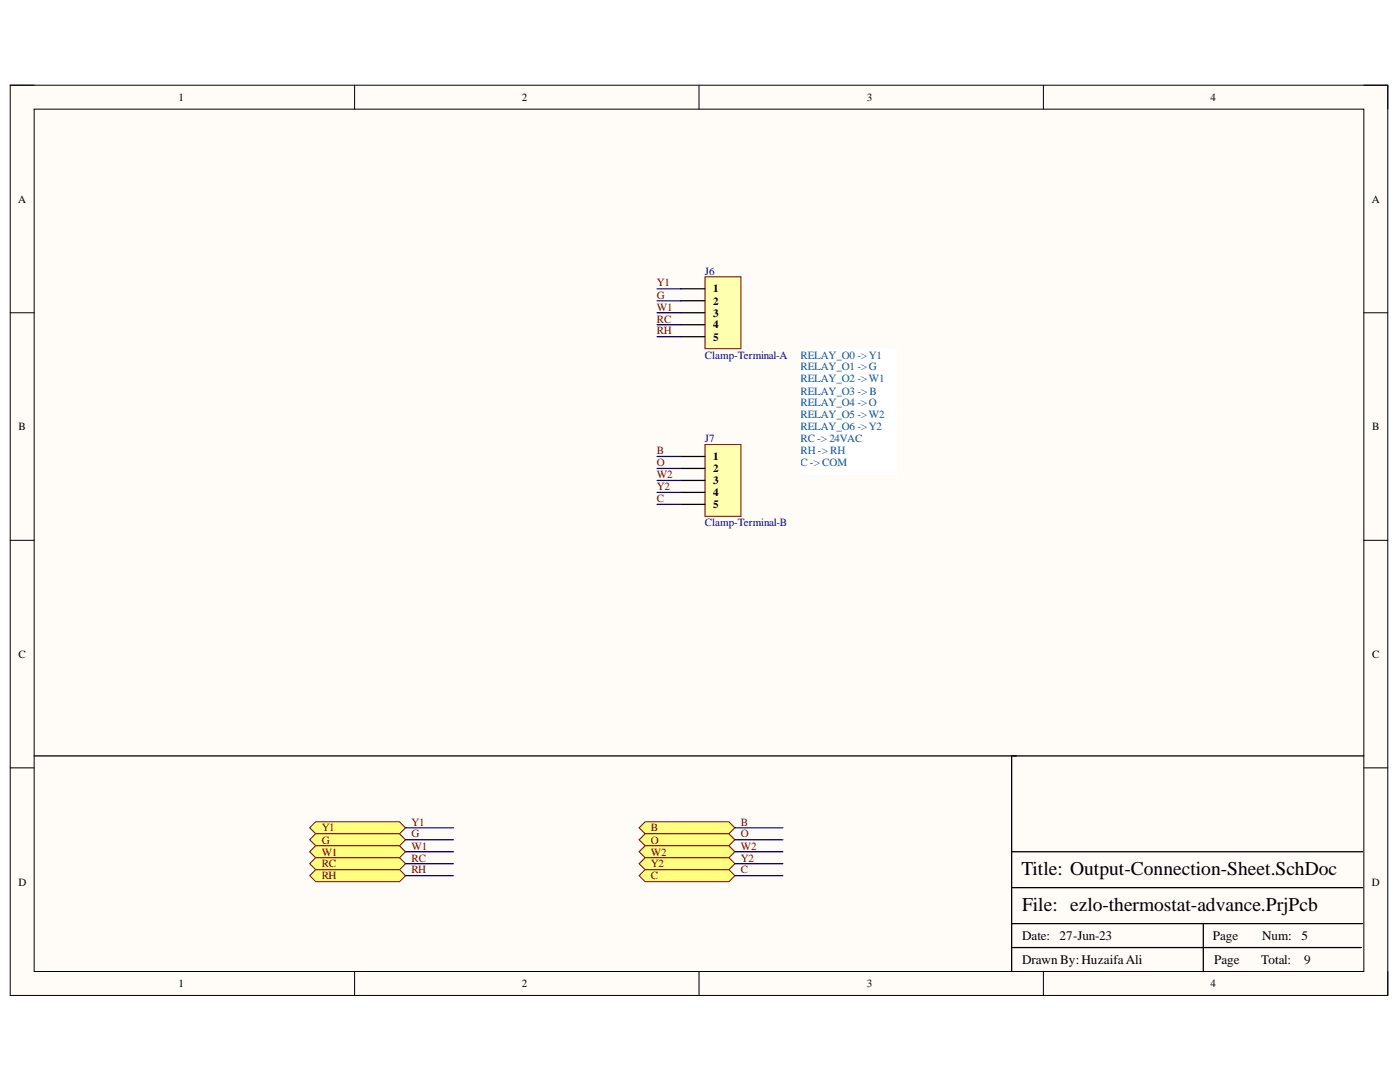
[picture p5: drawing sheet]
<svg xmlns="http://www.w3.org/2000/svg" width="279mm" height="216mm" viewBox="0 0 279 216" stroke-linecap="round" stroke-linejoin="round" font-family="sans-serif">
<path d="M2 17h275v181.6h-275z" fill-rule="evenodd" fill="#fffcf8"/>
<path d="M2 17h275v181.6h-275z" fill="none" stroke="#000" stroke-width=".2"/>
<path d="M6.8 21.8h265.4v172.1h-265.4z" fill-rule="evenodd" fill="#fffcf8"/>
<g fill="none" stroke="#000" stroke-width=".2">
<path d="M2 17h4.8M70.8 17v4.8M139.5 17v4.8M208.2 17v4.8M272.2 17h4.8v4.8M6.8 21.8h265.4v172.1h-265.4zM2 62.4h4.8M272.2 62.4h4.8M2 107.8h4.8M272.2 107.8h4.8M2 153.2h4.8M272.2 153.2h4.8"/>
<path d="M70.8 193.9v4.7M139.5 193.9v4.7M208.2 193.9v4.7M277 193.9v4.7"/>
</g>
<path d="M6.8 150.8h265.4M201.9 150.8v43.1M201.9 177.1h70M201.9 170h70M201.9 189.1h69.8M201.9 184.3h70M240.1 184.3v9.6" fill="none" stroke="#000" stroke-width=".25"/>
<path d="M61.8 165.2l1.2-1.2h16.7l1.2 1.2-1.2 1.2h-16.7z" fill-rule="evenodd" fill="#ffff80"/>
<path d="M61.8 165.2l1.2-1.2h16.7l1.2 1.2-1.2 1.2h-16.7z" fill="none" stroke="#800000" stroke-width=".2"/>
<path d="M63 166.4h16.7l1.2 1.2-1.2 1.2h-16.7l-1.2-1.2z" fill-rule="evenodd" fill="#ffff80"/>
<path d="M63 166.4h16.7l1.2 1.2-1.2 1.2h-16.7l-1.2-1.2z" fill="none" stroke="#800000" stroke-width=".2"/>
<path d="M61.8 170l1.2-1.2h16.7l1.2 1.2-1.2 1.1h-16.7z" fill-rule="evenodd" fill="#ffff80"/>
<path d="M61.8 170l1.2-1.2h16.7l1.2 1.2-1.2 1.1h-16.7z" fill="none" stroke="#800000" stroke-width=".2"/>
<path d="M61.8 172.3l1.2-1.2h16.7l1.2 1.2-1.2 1.2h-16.7z" fill-rule="evenodd" fill="#ffff80"/>
<path d="M61.8 172.3l1.2-1.2h16.7l1.2 1.2-1.2 1.2h-16.7z" fill="none" stroke="#800000" stroke-width=".2"/>
<path d="M61.8 174.7l1.2-1.2h16.7l1.2 1.2-1.2 1.2h-16.7z" fill-rule="evenodd" fill="#ffff80"/>
<path d="M61.8 174.7l1.2-1.2h16.7l1.2 1.2-1.2 1.2h-16.7z" fill="none" stroke="#800000" stroke-width=".2"/>
<path d="M127.5 165.2l1.2-1.2h16.8l1.2 1.2-1.2 1.2h-16.8z" fill-rule="evenodd" fill="#ffff80"/>
<path d="M127.5 165.2l1.2-1.2h16.8l1.2 1.2-1.2 1.2h-16.8z" fill="none" stroke="#800000" stroke-width=".2"/>
<path d="M128.7 166.4h16.8l1.2 1.2-1.2 1.2h-16.8l-1.2-1.2z" fill-rule="evenodd" fill="#ffff80"/>
<path d="M128.7 166.4h16.8l1.2 1.2-1.2 1.2h-16.8l-1.2-1.2z" fill="none" stroke="#800000" stroke-width=".2"/>
<path d="M127.5 170l1.2-1.2h16.8l1.2 1.2-1.2 1.1h-16.8z" fill-rule="evenodd" fill="#ffff80"/>
<path d="M127.5 170l1.2-1.2h16.8l1.2 1.2-1.2 1.1h-16.8z" fill="none" stroke="#800000" stroke-width=".2"/>
<path d="M127.5 172.3l1.2-1.2h16.8l1.2 1.2-1.2 1.2h-16.8z" fill-rule="evenodd" fill="#ffff80"/>
<path d="M127.5 172.3l1.2-1.2h16.8l1.2 1.2-1.2 1.2h-16.8z" fill="none" stroke="#800000" stroke-width=".2"/>
<path d="M127.5 174.7l1.2-1.2h16.8l1.2 1.2-1.2 1.2h-16.8z" fill-rule="evenodd" fill="#ffff80"/>
<path d="M127.5 174.7l1.2-1.2h16.8l1.2 1.2-1.2 1.2h-16.8z" fill="none" stroke="#800000" stroke-width=".2"/>
<path d="M159.8 69.6h19.1v25.1h-19.1z" fill-rule="evenodd" fill="#fff"/>
<path d="M159.8 69.6h19.1v25.1h-19.1z" fill="none" stroke="#fff" stroke-width=".2"/>
<path d="M140.7 55.2h7.2v14.4h-7.2z" fill-rule="evenodd" fill="#ffffb0"/>
<path d="M140.7 55.2h7.2v14.4h-7.2z" fill="none" stroke="#800000" stroke-width=".2"/>
<path d="M135.9 57.6h4.8M135.9 60h4.8M135.9 62.4h4.8M135.9 64.8h4.8M135.9 67.2h4.8" fill="none" stroke="#000" stroke-width=".25"/>
<path d="M140.7 88.7h7.2v14.3h-7.2z" fill-rule="evenodd" fill="#ffffb0"/>
<path d="M140.7 88.7h7.2v14.3h-7.2z" fill="none" stroke="#800000" stroke-width=".2"/>
<path d="M135.9 91.1h4.8M135.9 93.5h4.8M135.9 95.9h4.8M135.9 98.3h4.8M135.9 100.6h4.8" fill="none" stroke="#000" stroke-width=".25"/>
<g fill="none" stroke="#000080" stroke-width=".25">
<path d="M131.1 57.6h4.8M131.1 60h4.8M131.1 62.4h4.8M131.1 64.8h4.8M131.1 67.2h4.8M131.1 91.1h4.8M131.1 93.5h4.8M131.1 95.9h4.8M131.1 98.3h4.8M131.1 100.6h4.8M80.9 165.2h9.6M80.9 167.6h9.6"/>
<path d="M80.9 170h9.6M80.9 172.3h9.6M80.9 174.7h9.6M146.7 165.2h9.5M146.7 167.6h9.5M146.7 170h9.5M146.7 172.3h9.5M146.7 174.7h9.5"/>
</g>
<g font-size="3.9">
<text x="203.8" y="174.6">Title: Output-Connection-Sheet.SchDoc</text>
<text x="204" y="181.8">File: ezlo-thermostat-advance.PrjPcb</text>
</g>
<g font-size="2.6">
<text x="204" y="187.6">Date:</text>
<text x="211.5" y="187.6">27-Jun-23</text>
<text x="242.1" y="187.6">Page</text>
<text x="251.9" y="187.6">Num:</text>
<text x="259.7" y="187.6">5</text>
<text x="204" y="192.4">Drawn By: HuzaifaAli</text>
<text x="242.3" y="192.4">Page</text>
<text x="251.7" y="192.4">Total:</text>
<text x="260.3" y="192.4">9</text>
</g>
<g font-size="2.2">
<text x="35.6" y="20.1">1</text>
<text x="104.1" y="20.1">2</text>
<text x="173" y="20.1">3</text>
<text x="241.6" y="20.1">4</text>
<text x="3.6" y="40.4">A</text>
<text x="273.8" y="40.4">A</text>
<text x="142.4" y="58.4">1</text>
<text x="142.4" y="60.8">2</text>
<text x="142.4" y="63.2">3</text>
<text x="142.4" y="65.5">4</text>
<text x="142.4" y="68">5</text>
<text x="3.7" y="85.8">B</text>
<text x="273.9" y="85.8">B</text>
<text x="142.4" y="91.8">1</text>
<text x="142.4" y="94.2">2</text>
<text x="142.4" y="96.7">3</text>
<text x="142.4" y="99">4</text>
<text x="142.4" y="101.4">5</text>
<text x="3.7" y="131.3">C</text>
<text x="273.9" y="131.3">C</text>
<text x="3.7" y="176.7">D</text>
<text x="273.8" y="176.7">D</text>
<text x="35.6" y="197">1</text>
<text x="104.1" y="197">2</text>
<text x="173" y="197">3</text>
<text x="241.6" y="197">4</text>
</g>
<g font-size="2.2" fill="#800000">
<text x="131.1" y="57.2">Y1</text>
<text x="131.1" y="59.6">G</text>
<text x="131.1" y="62">W1</text>
<text x="131.1" y="64.4">RC</text>
<text x="131.1" y="66.7">RH</text>
<text x="131.1" y="90.7">B</text>
<text x="131.1" y="93">O</text>
<text x="131.1" y="95.5">W2</text>
<text x="131.1" y="97.8">Y2</text>
<text x="131.1" y="100.2">C</text>
<text x="64.2" y="165.9">Y1</text>
<text x="82.1" y="164.7">Y1</text>
<text x="82.1" y="167.1">G</text>
<text x="129.9" y="165.9">B</text>
<text x="147.8" y="164.7">B</text>
<text x="147.8" y="167.1">O</text>
<text x="64.2" y="168.4">G</text>
<text x="64.2" y="170.7">W1</text>
<text x="64.2" y="173.1">RC</text>
<text x="82.1" y="169.5">W1</text>
<text x="82.1" y="171.9">RC</text>
<text x="129.9" y="168.4">O</text>
<text x="129.9" y="170.7">W2</text>
<text x="129.9" y="173.1">Y2</text>
<text x="147.8" y="169.5">W2</text>
<text x="147.8" y="171.9">Y2</text>
<text x="64.2" y="175.5">RH</text>
<text x="82.1" y="174.3">RH</text>
<text x="129.9" y="175.5">C</text>
<text x="147.8" y="174.3">C</text>
</g>
<g font-size="2.2" fill="#000080">
<text x="140.7" y="54.8">J6</text>
<text x="140.7" y="71.5">Clamp-Terminal-A</text>
<text x="140.7" y="88.3">J7</text>
<text x="140.7" y="105">Clamp-Terminal-B</text>
</g>
<g font-size="2.2" fill="#0b5394">
<text x="159.8" y="71.5">RELAY_O0 -&gt;Y1</text>
<text x="159.8" y="73.9">RELAY_O1 -&gt;G</text>
<text x="159.8" y="76.3">RELAY_O2 -&gt;W1</text>
<text x="159.8" y="78.7">RELAY_O3 -&gt;B</text>
<text x="159.8" y="81.1">RELAY_O4 -&gt;O</text>
<text x="159.8" y="83.5">RELAY_O5 -&gt;W2</text>
<text x="159.8" y="85.8">RELAY_O6 -&gt;Y2</text>
<text x="159.8" y="88.3">RC -&gt; 24VAC</text>
<text x="159.8" y="90.7">RH -&gt; RH</text>
<text x="159.8" y="93">C -&gt; COM</text>
</g>
</svg>
